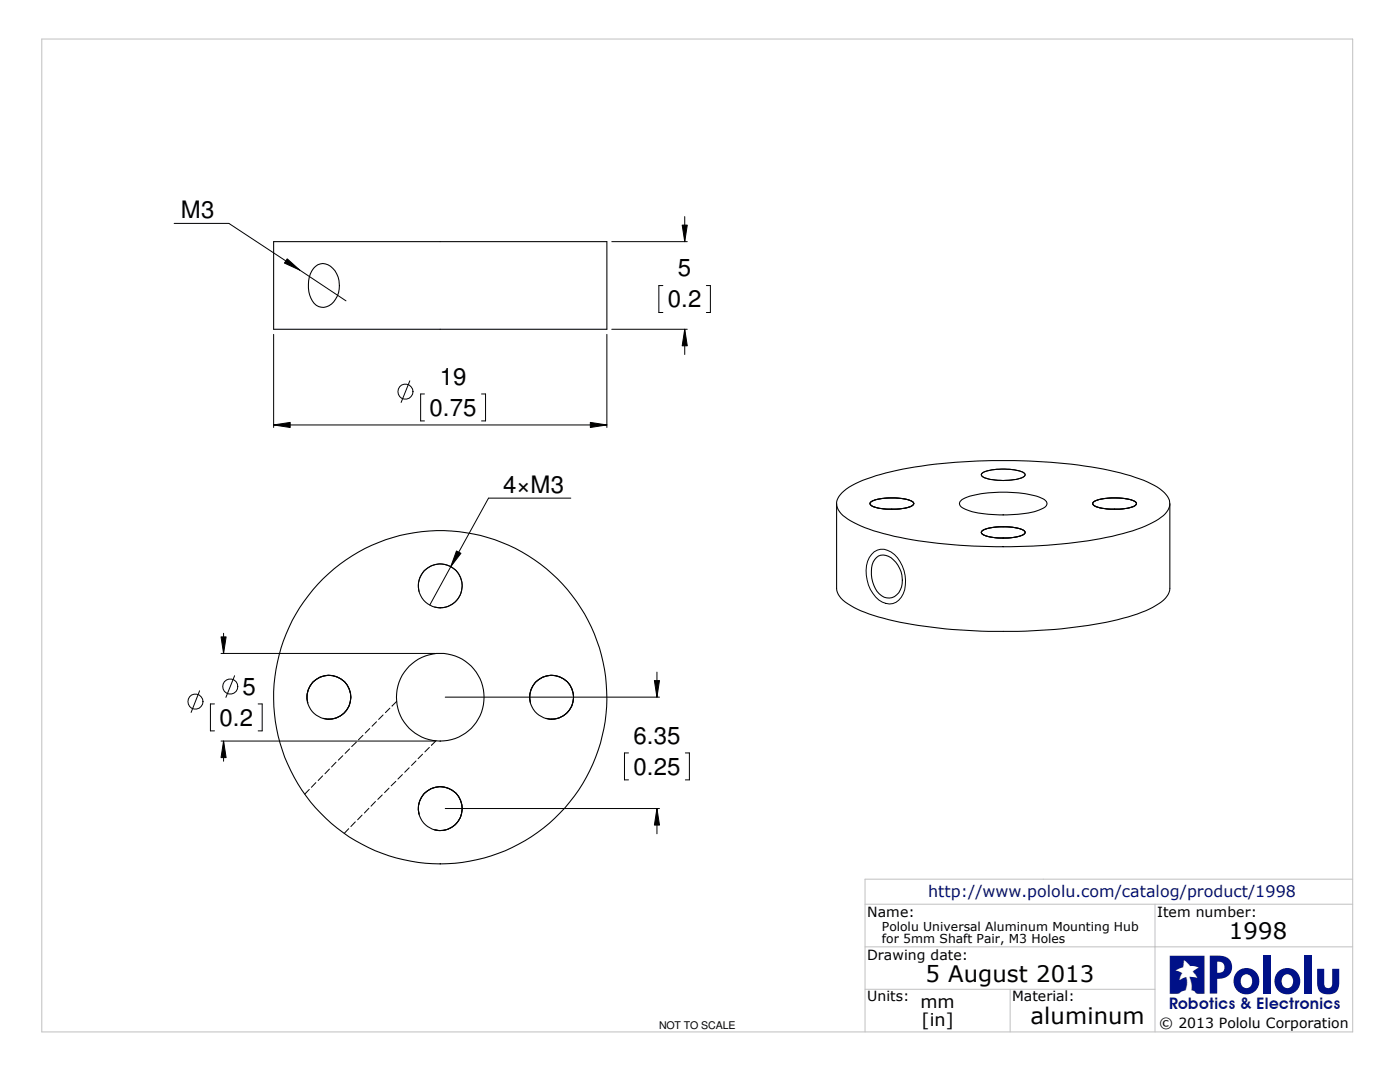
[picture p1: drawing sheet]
<svg xmlns="http://www.w3.org/2000/svg" width="279mm" height="216mm" viewBox="0 0 279 216" stroke-linecap="round" stroke-linejoin="round" font-family="sans-serif">
<path d="M8.3 7.8h261.7v198.1h-261.7zM270 175.4h-97.4v30.5M172.6 188.9h97.4M172.6 197.4h57.9M172.6 180.4h97.4M201.6 197.4v8.5M230.5 180.4v25.5" fill="none" stroke="#c0c0c0" stroke-width=".2"/>
<g fill="none" stroke="#000" stroke-width=".21">
<path d="M54.6 48.2h66.5v17.5h-66.5zM62.6 53.6a2.39 2.39 0 0 1 3.8 0 5 5 0 0 1-.7 7.4 2.47 2.47 0 0 1-3.6-1.5 6.4 6.4 0 0 1 .5-5.9zM168.1 98.3a16.9 16.9 0 0 1 6.7-3.4 88.8 88.8 0 0 1 23.2-3 131.3 131.3 0 0 1 14.5 .6 54.1 54.1 0 0 1 17.2 4 5.7 5.7 0 0 1 3.7 3.7 3.2 3.2 0 0 1-1.7 3 26.1 26.1 0 0 1-9.7 3.8 114.9 114.9 0 0 1-43.5 0 25.5 25.5 0 0 1-10.3-4.1 2.8 2.8 0 0 1-.1-4.6zM196 94.4a9.3 9.3 0 0 1 5.5-.8 4.8 4.8 0 0 1 3.1 1v.2a2.68 2.68 0 0 1-2.3 .9 11.1 11.1 0 0 1-6.2-.6l-.3-.4zM167 100.5v16.9a4.4 4.4 0 0 0 2.8 3.4 39 39 0 0 0 13.5 4 113.1 113.1 0 0 0 39.8-1.1 21.9 21.9 0 0 0 9.1-3.9l.9-1.2 .4-1.1v-17M173.8 100.2a6.5 6.5 0 0 1 3.4-.8h1.6a5.4 5.4 0 0 1 3.5 .9v.3a2.68 2.68 0 0 1-2.3 .9 11.3 11.3 0 0 1-6.1-.6l-.3-.4zM174.9 111.3a2.71 2.71 0 0 1 3.9 .9 4.9 4.9 0 0 1 .1 6.5 2.57 2.57 0 0 1-3.9-.7 6.2 6.2 0 0 1-.4-6.4zM191.6 100.1a7.3 7.3 0 0 1 4.2-1.6 26.3 26.3 0 0 1 12 .9l.4 .1a.97 .97 0 0 1 .8 1 .97 .97 0 0 1-.8 .9 20.4 20.4 0 0 1-9.5 1.3 13.4 13.4 0 0 1-6.9-1.6l-.3-.6zM196 105.9a6.5 6.5 0 0 1 3.4-.8h1.6a5.4 5.4 0 0 1 3.6 1v.1a1.84 1.84 0 0 1-1.9 .9 11.2 11.2 0 0 1-6.6-.5l-.3-.4zM218.2 100.2a6.5 6.5 0 0 1 3.4-.8h1.6a5.4 5.4 0 0 1 3.6 .9v.3a2.68 2.68 0 0 1-2.3 .9 11.3 11.3 0 0 1-6.2-.6l-.2-.4z"/>
<circle cx="87.9" cy="116.9" r="4.4"/>
<circle cx="65.6" cy="139.1" r="4.4"/>
<circle cx="87.9" cy="139.1" r="8.8"/>
<circle cx="87.9" cy="139.1" r="33.3"/>
<circle cx="110.1" cy="139.1" r="4.4"/>
<circle cx="87.9" cy="161.4" r="4.4"/>
</g>
<g fill="none" stroke="#000" stroke-width=".2">
<path d="M34.8 44.6h10.9l23.3 15.4M57.3 51.6l2.5 2.3-3-1.4zM122.1 48.2h15.1M132.3 57h-.8v5.4h.8M136.1 44.9h1.1l-.5 3.3zM136.7 43.2v5M141 57h.8v5.4h-.8M54.6 66.7v18.6M81.8 76l-1.7 4.3M84.7 78.6h-.8v5.4h.8M96.1 78.6h.8v5.4h-.8M121.1 66.7v18.6"/>
<path d="M122.1 65.7h15.1M136.7 65.7l.5 3.3h-1.1zM136.7 65.7v5M54.6 84.8l3.3-.5v1zM54.6 84.8h66.5M113.9 99.4h-16.4l-11.7 21.3M117.8 84.3l3.3 .5-3.3 .5zM196 94.4a10 10 0 0 1 6.4-.7l.7 .2a1.88 1.88 0 0 1 1.5 .8 1.36 1.36 0 0 1-1.2 .8 12.1 12.1 0 0 1-7.3-.4l-.2-.2zM83.7 118a4.4 4.4 0 0 1 3.8-5.5 4.4 4.4 0 0 1 4.7 4.8 4.4 4.4 0 0 1-5.5 3.8M91.1 109.9l.9 .5-2 2.7zM173.7 100.2a10 10 0 0 1 6.4-.7l.7 .1a2.25 2.25 0 0 1 1.6 .8 1.29 1.29 0 0 1-1.3 .9 12.1 12.1 0 0 1-7.2-.4l-.2-.2zM173.8 100.2a10.3 10.3 0 0 1 5.7-.8 4.9 4.9 0 0 1 2.8 .8l.1 .3a2.19 2.19 0 0 1-2.1 .9 10.6 10.6 0 0 1-6.5-.6l-.1-.2z"/>
<path d="M173.9 110.6a2.81 2.81 0 0 1 3.9-.4 7.1 7.1 0 0 1 2.1 9 2.9 2.9 0 0 1-4.5 .5 7.4 7.4 0 0 1-1.9-8.4zM195.9 106.1a5.3 5.3 0 0 1 3.4-1h1.8l1.6 .2a2.04 2.04 0 0 1 1.9 1 4 4 0 0 1-3.1 1 9.4 9.4 0 0 1-5.5-.8zM196 106a10 10 0 0 1 6.4-.8l.7 .2a2.25 2.25 0 0 1 1.5 .8 1.29 1.29 0 0 1-1.2 .8 12.1 12.1 0 0 1-7.3-.4l-.2-.2zM218.1 100.2a9.5 9.5 0 0 1 6.3-.7 3.5 3.5 0 0 1 2.4 .9v.2a4.5 4.5 0 0 1-3.3 1 9.3 9.3 0 0 1-5.4-.9zM218.2 100.2a10 10 0 0 1 6.4-.7l.7 .1a2.25 2.25 0 0 1 1.5 .8 1.29 1.29 0 0 1-1.2 .9 12.1 12.1 0 0 1-7.2-.4l-.3-.2zM39.8 137.8l-1.7 4.4M44.1 127.1h1l-.5 3.3zM44.1 130.4h42.8M44.6 126.4v4M46.8 134.8l-1.7 4.3M79.2 140l-1 .9M88.9 139.1h42.7"/>
<path d="M130.6 135.8h1l-.5 3.3zM131.1 134.1v5M42.8 140.5h-.8v5.3h.8M44.1 147.9h42.8M44.6 147.9l.5 3.3h-1zM44.6 147.9v4M51.5 140.5h.8v5.3h-.8M61.4 140.3a4.4 4.4 0 0 1 3.9-5.5 4.4 4.4 0 0 1 4.7 4.7 4.4 4.4 0 0 1-5.5 3.8M61.7 157.5l-.9 1M63 156.2l-.9 .9M64.4 154.8l-.9 .9M65.7 153.5l-.8 .9"/>
<path d="M67.1 152.1l-.9 .9M68.4 150.8l-.9 .9M69.8 149.4l-.9 .9M71.1 148.1l-.9 .9M72.4 146.7l-.9 .9M73.8 145.4l-.9 .9M74.9 159.9l-.9 1M75.1 144l-.8 .9M76.3 158.6l-.9 .9M76.5 142.7l-.9 .9M77.6 157.3l-.8 .9M77.8 141.3l-.9 .9"/>
<path d="M79 155.9l-.9 .9M80.3 154.6l-.9 .8M81.7 153.2l-.9 .9M83 151.8l-.9 .9M84.3 150.5l-.9 .9M85.7 149.1l-.9 .9M87 147.8l-.9 .9M105.9 140.3a4.4 4.4 0 0 1 3.8-5.5 4.4 4.4 0 0 1 4.8 4.7 4.4 4.4 0 0 1-5.5 3.8M125.4 150.2h-.8v5.4h.8M136.8 150.2h.8v5.4h-.8M69.6 165.4l-.9 .9M70.9 164l-.9 .9"/>
<path d="M72.3 162.6l-.9 1M73.6 161.3l-.9 .9M83.7 162.5a4.4 4.4 0 0 1 3.8-5.5 4.4 4.4 0 0 1 4.7 4.7 4.4 4.4 0 0 1-5.5 3.9M88.9 161.3h42.7M131.1 161.3l.5 3.3h-1zM131.1 161.3v5.1"/>
<circle cx="80.9" cy="78.1" r="1.52"/>
<circle cx="39" cy="140" r="1.52"/>
<circle cx="46" cy="137" r="1.51"/>
</g>
<path d="M57.3 51.6l2.5 2.3-3-1.4zM136.1 44.9h1.1l-.5 3.3zM136.7 65.7l.5 3.3h-1.1zM54.6 84.8l3.3-.5v1zM117.8 84.3l3.3 .5-3.3 .5zM91.1 109.9l.9 .5-2 2.7zM44.1 127.1h1l-.5 3.3zM130.6 135.8h1l-.5 3.3zM44.6 147.9l.5 3.3h-1zM131.1 161.3l.5 3.3h-1z" fill="#000"/>
<text font-size="10" fill="#018" x="240.8" y="198.2">Pololu</text>
<text font-size="9.9" fill="#018" x="232.7" y="201.3">Q</text>
<g font-size="4.8">
<text x="36.1" y="43.5">M3</text>
<text x="135.3" y="55.1">5</text>
<text x="133.3" y="61.3">0.2</text>
<text x="87.8" y="76.8">19</text>
<text x="85.7" y="82.9">0.75</text>
<text x="100.4" y="98.3">4×M3</text>
<text x="48.4" y="138.6">5</text>
<text x="43.8" y="144.8">0.2</text>
<text x="126.4" y="148.4">6.35</text>
<text x="126.4" y="154.6">0.25</text>
</g>
<g font-size="4.5">
<text x="245.2" y="187.5">1998</text>
<text x="184.7" y="195.9">5 August 2013</text>
<text x="205.7" y="204.4">aluminum</text>
</g>
<g font-size="3.5">
<text x="183.7" y="201.2">mm</text>
<text x="183.9" y="204.7">[in]</text>
</g>
<g font-size="3.2" fill="#018">
<text x="185.3" y="178.9">http://www.pololu.com/catalog/product/1998</text>
<text x="233.3" y="201.3">Robotics &amp; Ele tronics</text>
<text x="255.3" y="201.3">c</text>
</g>
<g font-size="2.8">
<text x="173.1" y="183">Name:</text>
<text x="230.9" y="183">Item number:</text>
<text x="173.1" y="191.5">Drawing date:</text>
<text x="173.1" y="199.8">Units:</text>
<text x="202" y="199.8">Material:</text>
<text x="231.4" y="205.1">© 2013 Pololu Corporation</text>
</g>
<g font-size="2.5">
<text x="176" y="185.7">Pololu Universal Aluminum Mounting Hub</text>
<text x="176" y="188.1">for 5mm Shaft Pair, M3 Holes</text>
</g>
<text font-size="2.1" x="131.5" y="205.4">NOT TO SCALE</text>
</svg>
